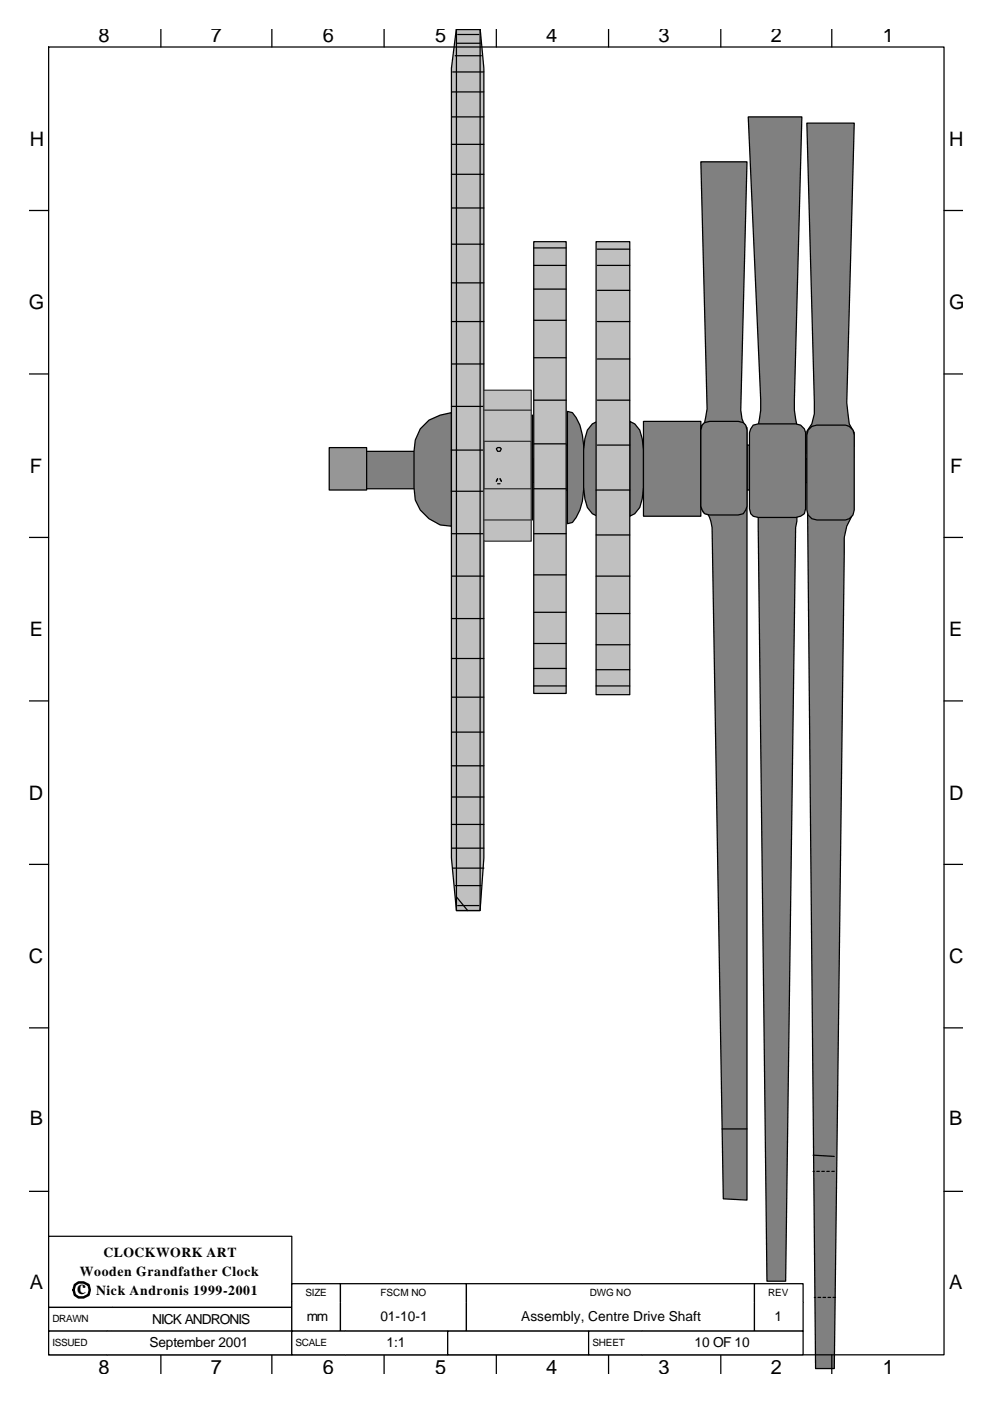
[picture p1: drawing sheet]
<svg xmlns="http://www.w3.org/2000/svg" width="210mm" height="297mm" viewBox="0 0 210 297" stroke-linecap="round" stroke-linejoin="round" font-family="sans-serif">
<g fill="#808080" stroke="#000" stroke-width=".26">
<path d="M172.8 97.5h6.1v4h-6.1z" fill-rule="evenodd"/>
<path d="M107.2 97.3h65.6v5h-65.6z" fill-rule="evenodd"/>
<path d="M71.2 98.1h3.9v2.9h-3.9z" fill-rule="evenodd"/>
<path d="M75.1 95.7h32.1v7.9h-32.1z" fill-rule="evenodd"/>
</g>
<g fill="none" stroke="#000" stroke-width=".26">
<path d="M101.6 96v.5M101.6 97v.5M101.6 98.1v.5M101.6 99.1v.6M101.9 95.7h.5M102.9 95.7v.5M102.9 96.7v.6M102.9 97.8v.5M102.9 98.9v.5M102.9 99.9v.6M101.6 103.4v.2h.3M101.6 100.2v.5"/>
<path d="M101.6 101.2v.6M101.6 102.3v.5M102.9 103.1v.5h-.5M102.9 101v.5M102.9 102v.6"/>
</g>
<g fill="#808080" stroke="#000" stroke-width=".26">
<path d="M178.9 97.5l1.3 2.2-1.3 1.8z" fill-rule="evenodd"/>
<path d="M89.2 90.9l1.8-1.8 2.4-1.1 2.4-.5v24.1l-2.4-.3a7.9 7.9 0 0 1-5.6-7.9v-7.7l.3-2.4z" fill-rule="evenodd"/>
</g>
<path d="M69.8 94.9h8v9h-8z" fill-rule="evenodd" fill="#969696" stroke="#000" stroke-width=".26"/>
<g fill="#808080" stroke="#000" stroke-width=".26">
<path d="M171.2 26.1h10l-1.5 59.3 .5 4.5 1 1.8-.5 17.7-1 2.2-.6 2.3-2.1 176.3h-4l-1.8-198.7 1-1.6 .6-2.1v-2.7z" fill-rule="evenodd"/>
<path d="M171.4 91.2l.8-.8 1.1-.3h6.1l.8 .3 .8 .8 .2 1.1v15.8l-.2 1.1-.8 .8-.8 .2h-6.1l-1.1-.2-.8-.8-.2-1.1v-15.8z" fill-rule="evenodd"/>
</g>
<path d="M172.5 248.4h.3M172.5 244.9l4.5 .3M173.3 248.4h.5M174.4 248.4h.5M175.4 248.4h.5M176.5 248.4h.5M172.8 275.1h.2M173.6 275.1h.5M174.6 275.1h.6M175.7 275.1h.5M176.7 275.1h.6" fill="none" stroke="#000" stroke-width=".26"/>
<path d="M96.8 6.2h5.1l.8 8.3v167.4l-.8 11.2h-5.1l-1-11.2v-167.4z" fill-rule="evenodd" fill="#c0c0c0" stroke="#000" stroke-width=".26"/>
<g fill="none" stroke="#000" stroke-width=".26">
<path d="M95.8 19.5h6.9M96 15.3h6.7M96.6 11.8h5.5M96.8 6.3h5.1v186.8h-5.1zM96.8 9.2h5.1M97.1 7.3h4.5M95.8 24.8h6.9M95.8 30.6h6.9M95.8 37h6.9M95.8 44.1h6.9M95.8 51.8h6.9M95.8 60h6.9"/>
<path d="M95.8 68.2h6.9M95.8 77.2h6.9M95.8 86.2h6.9M95.8 95.4h6.9M95.8 113.2h6.9M95.8 104.2h6.9M95.8 139.6h6.9M95.8 131.1h6.9M95.8 122.1h6.9M95.8 155.2h6.9M95.8 147.8h6.9M95.8 179.8h6.9"/>
<path d="M95.8 174.8h6.9M95.8 169h6.9M95.8 162.4h6.9M96 184.1h6.7M96.6 187.8h5.5M96.8 190.1l2.4 3M97.1 192h4.5"/>
</g>
<g fill="#808080" stroke="#000" stroke-width=".26">
<path d="M160.1 95.2h10v7.9h-10z" fill-rule="evenodd"/>
<path d="M115.9 94.4h44.2v9.5h-44.2z" fill-rule="evenodd"/>
<path d="M120.4 87.2l1 .3a10.5 10.5 0 0 1 2.4 6.9v9.5a10.5 10.5 0 0 1-2.4 6.9l-1 .2z" fill-rule="evenodd"/>
</g>
<g fill="none" stroke="#000" stroke-width=".26">
<path d="M126.5 91.5v.5M126.5 92.5v.5h.5M127 91.5h.5M127.5 93h.6M128.1 91.5h.5M128.9 91.7v.6M128.9 92.8v.2h-.3M126.5 105.5v.5M126.5 106.5v.6h.5M127 105.5h.5M127.5 107.1h.6M128.1 105.5h.5"/>
<path d="M128.9 105.7v.6M128.9 106.8v.3h-.3"/>
</g>
<path d="M111.7 88.5l1.3-.5v22.2l-1.3-.5-1.1-1.6-.8-2.1-.3-2.4v-9l.3-2.3 .8-2.2z" fill-rule="evenodd" fill="#808080" stroke="#000" stroke-width=".26"/>
<path d="M113.2 51.2h6.9v95.8h-6.9z" fill-rule="evenodd" fill="#c0c0c0" stroke="#000" stroke-width=".26"/>
<g fill="none" stroke="#000" stroke-width=".26">
<path d="M113.2 56.3h6.9M113.2 52.6h6.9M113.2 75.8h6.9M113.2 67.9h6.9M113.2 61.3h6.9M113.2 94.1h6.9M113.2 84.8h6.9M113.2 103.6h6.9M113.2 113.2h6.9M113.2 121.9h6.9M113.2 129.8h6.9M113.2 136.4h6.9"/>
<path d="M113.2 141.7h6.9M113.2 145.4h6.9"/>
</g>
<g fill="#808080" stroke="#000" stroke-width=".26">
<path d="M158.7 24.8h11.4l-1.6 60v2.2l.6 3.1 .8 .8v17.2l-.3 .8-.5 .8-.3 2.1-2.1 159.8h-4l-1.8-162.2-.8-.5-.3-.8v-16.4l.5-1.3 .6-.3 .5-3.1v-2.2z" fill-rule="evenodd"/>
<path d="M159.8 90.1l1.1-.2h7.9l1.1 .2 .8 .8 .2 .8v16.2l-.2 1-.8 .5-1.1 .3h-7.9l-1.1-.3-.5-.5-.3-1v-16.2l.3-.8z" fill-rule="evenodd"/>
<path d="M148.2 93.6h9.8v11.6h-9.8z" fill-rule="evenodd"/>
<path d="M133.6 89.3l1.1 .6 1 1.3 .6 1.8 .2 2.4v8l-.2 2.3-.6 1.9-1 1.3-1.1 .5z" fill-rule="evenodd"/>
<path d="M136.5 89.3h12.2v20.1h-12.2z" fill-rule="evenodd"/>
<path d="M125.7 89.9l1-.6v20.1l-1-.5-1.1-1.3-.5-1.9-.3-2.3v-8l.3-2.4 .5-1.8z" fill-rule="evenodd"/>
<path d="M148.7 34.3h9.8l-1.3 52.7 .2 1.8 .6 1.3 .5 .6v163.7l-5-.2-2.4-142.4-.3-1.3-.5-1.3-1.1-.5-.5-1.4v-16.9l.8-.8 .5-2.9z" fill-rule="evenodd"/>
<path d="M149 90.1l.5-.5 1-.3h6.1l1.1 .3 .5 .5 .3 1.1v16.1l-.3 .8-.5 .8-1.1 .3h-6.1l-1-.3-.5-.8-.3-.8v-16.1z" fill-rule="evenodd"/>
</g>
<path d="M153.2 239.4h5.3" fill="none" stroke="#000" stroke-width=".26"/>
<path d="M126.5 51.2h7.1v96.1h-7.1z" fill-rule="evenodd" fill="#c0c0c0" stroke="#000" stroke-width=".26"/>
<g fill="none" stroke="#000" stroke-width=".26">
<path d="M126.7 56.3h6.9M126.7 52.8h6.9M126.7 76.1h6.9M126.7 68.2h6.9M126.7 61.6h6.9M126.7 94.4h6.9M126.7 84.8h6.9M126.5 103.9h7.1M126.5 113.4h7.1M126.5 122.1h7.1M126.5 130.1h7.1M126.5 136.7h7.1"/>
<path d="M126.5 142h7.1M126.5 145.4h7.1"/>
</g>
<path d="M200.3 252.6h4z" fill="#fff"/>
<g fill="none" stroke="#000" stroke-width=".26">
<path d="M10.3 10h190v277.2h-190zM34.1 6.2v3.8M57.7 6.2v3.8M81.5 6.2v3.8M105.3 6.2v3.8M129.1 6.2v3.8M152.9 6.2v3.8M176.5 6.2v3.8M6.3 44.6h4M200.3 44.6h4M6.3 79.3h4M200.3 79.3h4"/>
<path d="M6.3 113.9h4M200.3 113.9h4M6.3 148.6h4M200.3 148.6h4M6.3 183.3h4M200.3 183.3h4M6.3 217.9h4M200.3 217.9h4M6.3 252.6h4M200.3 252.6h4M34.1 287.2v4.1M57.7 287.2v4.1"/>
<path d="M81.5 287.2v4.1M105.3 287.2v4.1M129.1 287.2v4.1M152.9 287.2v4.1M176.5 287.2v4.1"/>
</g>
<path d="M10.3 262.1h51.6v15.1h-51.6z" fill-rule="evenodd" fill="#fff" stroke="#000" stroke-width=".26"/>
<path d="M61.9 272.2h10.3v3.9h-10.3z" fill-rule="evenodd" fill="#fff"/>
<path d="M61.9 276.1v-3.9h10.3v3.9" fill="none" stroke="#000" stroke-width=".26"/>
<path d="M72.2 272.2h26.8v3.9h-26.8z" fill-rule="evenodd" fill="#fff"/>
<path d="M72.2 276.1v-3.9h26.8v3.9" fill="none" stroke="#000" stroke-width=".26"/>
<path d="M99 272.2h61.1v3.9h-61.1z" fill-rule="evenodd" fill="#fff"/>
<path d="M99 276.1v-3.9h61.1v3.9" fill="none" stroke="#000" stroke-width=".26"/>
<path d="M160.1 272.2h10.3v3.9h-10.3z" fill-rule="evenodd" fill="#fff"/>
<path d="M160.1 276.1v-3.9h10.3v3.9" fill="none" stroke="#000" stroke-width=".26"/>
<path d="M10.3 277.2h13.5v5h-13.5z" fill-rule="evenodd" fill="#fff"/>
<path d="M23.8 277.2h-13.5v5h13.5" fill="none" stroke="#000" stroke-width=".26"/>
<path d="M23.8 277.2h38.1v5h-38.1z" fill-rule="evenodd" fill="#fff"/>
<path d="M23.8 277.2h38.1v5h-38.1" fill="none" stroke="#000" stroke-width=".26"/>
<path d="M61.9 276.1h10.3v6.1h-10.3z" fill-rule="evenodd" fill="#fff"/>
<path d="M61.9 276.1v6.1h10.3v-6.1" fill="none" stroke="#000" stroke-width=".26"/>
<path d="M72.2 276.1h26.8v6.1h-26.8z" fill-rule="evenodd" fill="#fff"/>
<path d="M72.2 276.1v6.1h26.8v-6.1" fill="none" stroke="#000" stroke-width=".26"/>
<path d="M99 276.1h61.1v6.1h-61.1z" fill-rule="evenodd" fill="#fff"/>
<path d="M99 276.1v6.1h61.1v-6.1" fill="none" stroke="#000" stroke-width=".26"/>
<path d="M160.1 276.1h10.3v6.1h-10.3z" fill-rule="evenodd" fill="#fff"/>
<path d="M160.1 276.1v6.1h10.3v-6.1" fill="none" stroke="#000" stroke-width=".26"/>
<path d="M10.3 282.2h12.5v5h-12.5z" fill-rule="evenodd" fill="#fff"/>
<path d="M22.8 282.2h-12.5v5h12.5" fill="none" stroke="#000" stroke-width=".26"/>
<path d="M22.8 282.2h39.1v5h-39.1z" fill-rule="evenodd" fill="#fff"/>
<path d="M22.8 282.2h39.1v5h-39.1" fill="none" stroke="#000" stroke-width=".26"/>
<path d="M61.9 282.2h11.4v5h-11.4z" fill-rule="evenodd" fill="#fff"/>
<path d="M73.3 282.2h-11.4v5h11.4" fill="none" stroke="#000" stroke-width=".26"/>
<path d="M73.3 282.2h21.7v5h-21.7z" fill-rule="evenodd" fill="#fff"/>
<path d="M73.3 282.2h21.7v5h-21.7" fill="none" stroke="#000" stroke-width=".26"/>
<path d="M95 282.2h29.9v5h-29.9z" fill-rule="evenodd" fill="#fff" stroke="#000" stroke-width=".26"/>
<path d="M124.9 282.2h11.4v5h-11.4z" fill-rule="evenodd" fill="#fff"/>
<path d="M136.3 282.2h-11.4v5h11.4" fill="none" stroke="#000" stroke-width=".26"/>
<path d="M136.3 282.2h34.1v5h-34.1z" fill-rule="evenodd" fill="#fff"/>
<path d="M136.3 282.2h34.1v5h-34.1" fill="none" stroke="#000" stroke-width=".26"/>
<path d="M15.9 272.4l.8-.5h1l1.1 .5 .2 1.1-.2 1-1.1 .6h-1l-.8-.6-.3-1z" fill="none" stroke="#000" stroke-width=".53"/>
<path d="M102.7 82.7h10v32h-10z" fill-rule="evenodd" fill="#c0c0c0" stroke="#333" stroke-width=".26"/>
<path d="M102.7 93.6h10v10h-10zM102.7 87h10M102.7 110.2h10" fill="none" stroke="#333" stroke-width=".26"/>
<path d="M105.6 94.9h.5l.3 .3-.3 .5h-.5l-.3-.5z" fill-rule="evenodd" fill="#c0c0c0" stroke="#000" stroke-width=".26"/>
<path d="M105.6 101.5l-.3 .5M105.6 102.6h.5M106.1 101.5l.3 .5" fill="none" stroke="#000" stroke-width=".26"/>
<g font-size="4.2">
<text x="20.9" y="8.9">8</text>
<text x="44.7" y="8.9">7</text>
<text x="68.5" y="8.9">6</text>
<text x="92.3" y="8.9">5</text>
<text x="115.9" y="8.9">4</text>
<text x="139.7" y="8.9">3</text>
<text x="163.5" y="8.9">2</text>
<text x="187.3" y="8.9">1</text>
<text x="6.3" y="30.9">H</text>
<text x="201.3" y="30.9">H</text>
<text x="6.1" y="65.5">G</text>
<text x="201.3" y="65.5">G</text>
<text x="6.3" y="100.2">F</text>
<text x="201.6" y="100.2">F</text>
<text x="6.3" y="134.8">E</text>
<text x="201.3" y="134.8">E</text>
<text x="6.1" y="169.5">D</text>
<text x="201.3" y="169.5">D</text>
<text x="6.1" y="204.2">C</text>
<text x="201.3" y="204.2">C</text>
<text x="6.3" y="238.6">B</text>
<text x="201.3" y="238.6">B</text>
<text x="6.3" y="273.2">A</text>
<text x="16.4" y="274.3">c</text>
<text x="201.3" y="273.2">A</text>
<text x="20.9" y="291.2">8</text>
<text x="44.7" y="291.2">7</text>
<text x="68.5" y="291.2">6</text>
<text x="92.3" y="291.2">5</text>
<text x="115.9" y="291.2">4</text>
<text x="139.7" y="291.2">3</text>
<text x="163.5" y="291.2">2</text>
<text x="187.3" y="291.2">1</text>
</g>
<g font-size="2.9">
<text x="22" y="266.6">CLOCKWORK ART</text>
<text x="16.9" y="270.6">Wooden Grandfather Clock</text>
<text x="20.4" y="274.5">Nick Andronis 1999-2001</text>
<text x="32.3" y="280.6">NICK ANDRONIS</text>
<text x="65.1" y="280.1">mm</text>
<text x="80.7" y="280.1">01-10-1</text>
<text x="110.6" y="280.1">Assembly, Centre Drive Shaft</text>
<text x="164.3" y="280.1">1</text>
<text x="31.7" y="285.7">September 2001</text>
<text x="82" y="285.7">1:1</text>
<text x="147.4" y="285.7">10 OF 10</text>
</g>
<g font-size="2.1">
<text x="64.8" y="274.8">SIZE</text>
<text x="80.7" y="274.8">FSCM NO</text>
<text x="125.1" y="274.8">DWG NO</text>
<text x="163" y="274.8">REV</text>
<text x="11.1" y="280.4">DRAWN</text>
<text x="11.1" y="285.4">ISSUED</text>
<text x="62.7" y="285.4">SCALE</text>
<text x="125.7" y="285.4">SHEET</text>
</g>
</svg>
